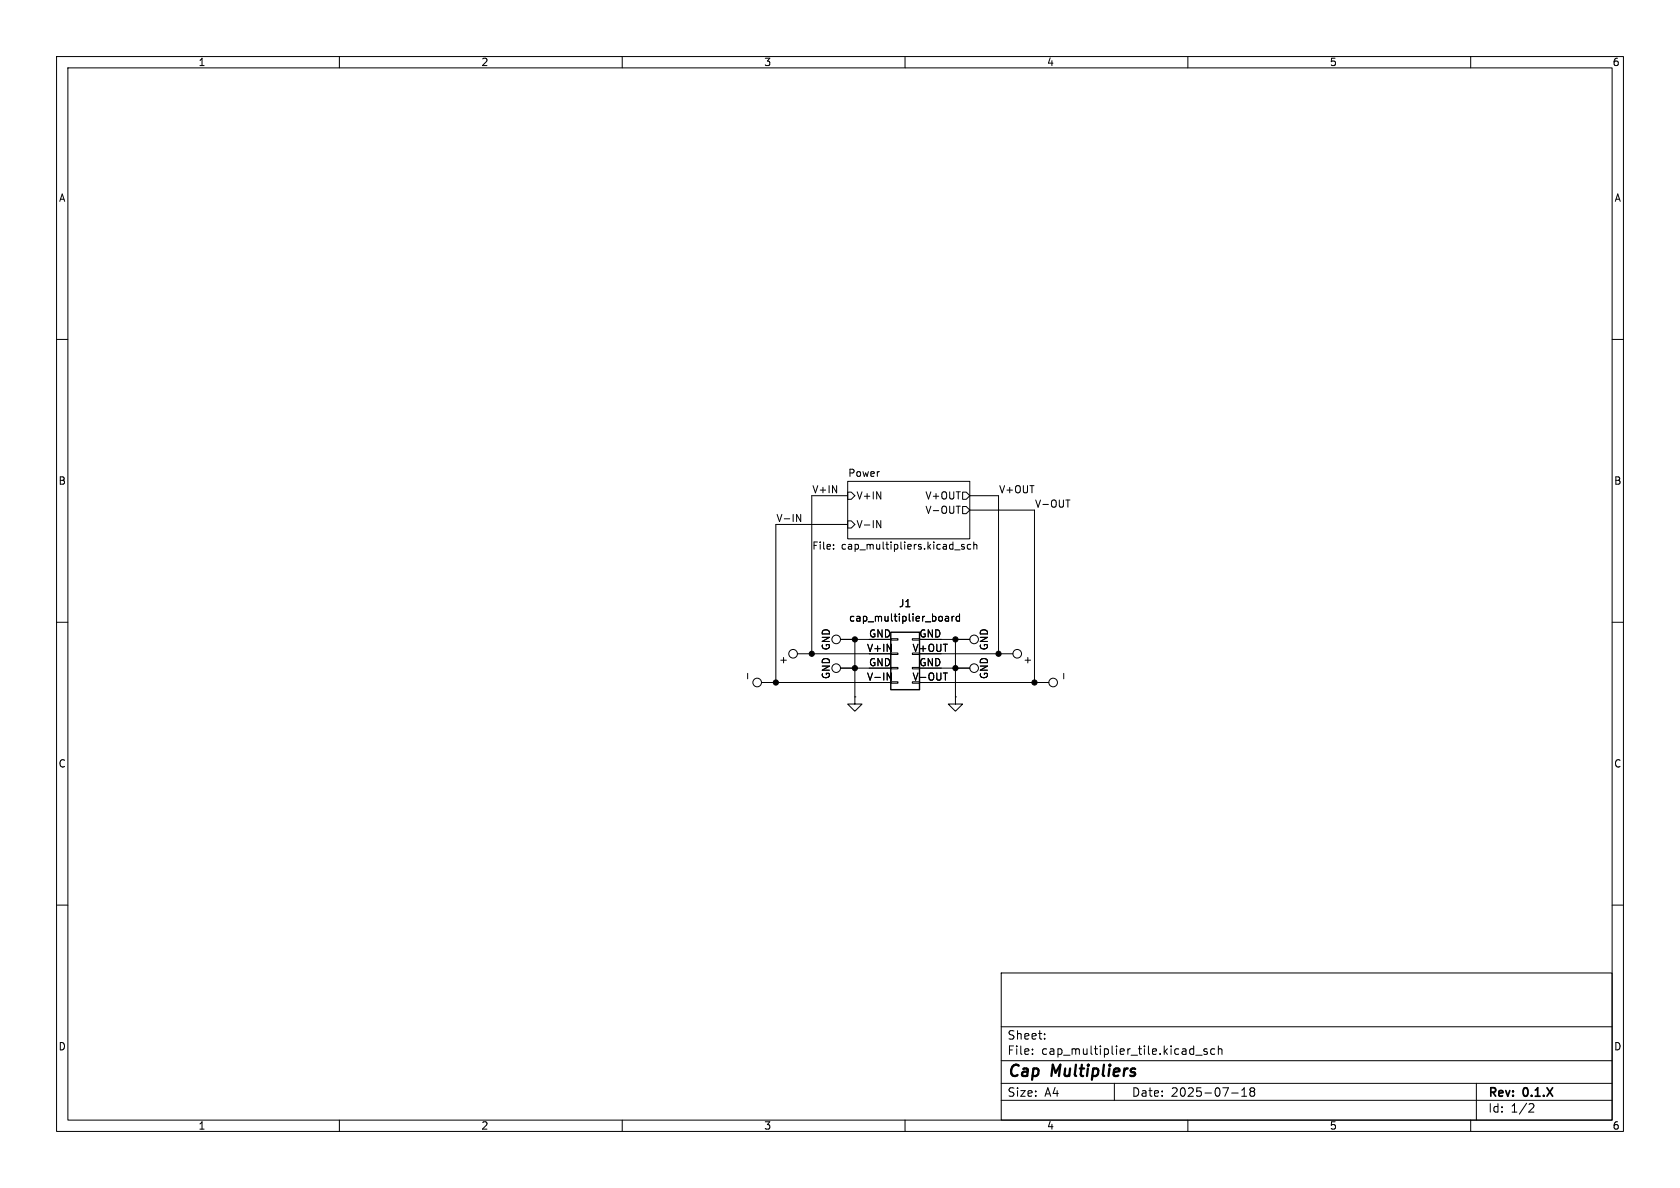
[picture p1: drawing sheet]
<svg xmlns="http://www.w3.org/2000/svg" width="297mm" height="210mm" viewBox="0 0 297 210" stroke-linecap="round" stroke-linejoin="round" font-family="sans-serif">
<g fill="none" stroke="#000" stroke-width=".18">
<path d="M10 10h277v190h-277zM12 12h273v186h-273zM60 10v2M110 10v2M160 10v2M210 10v2M260 10v2M10 60h2M285 60h2M140.8 90.9l.8 1.3v-1.3M147.4 97v.1M147.4 96.3v.1"/>
<path d="M149.9 85.1h21.5v10.2h-21.5zM149.9 87h.6l.6 .6-.6 .7h-.6zM149.9 92.1h.6l.6 .6-.6 .6h-.6zM149.9 87.6h-6.4v28M149.9 92.7h-12.7v28M155 92l.7 1.3v-1.3M168.8 97.2h.9M169 89.5h.8M170.2 87h.6l.6 .6-.6 .7h-.6zM170.2 89.5h.6l.6 .7-.6 .6h-.6zM170.5 96.3l-.3-.1-.2 .2v.2l.5 .1v.3h-.5M171.4 87.6h5.1v28"/>
<path d="M171.4 90.2h11.5v30.5M171.6 96.3l-.4-.1-.2 .3 .1 .5h.5M172.2 96.4l.1-.2 .3 .1 .1 .8M172.2 95.8v1.3M188.4 88.4h.7M10 110h2M132.2 119v1M141 115.6h16.5M148.6 118.1h8.9M148.6 113h8.9M151.1 113v10.2M156.8 119l.8 1.2v-1.2"/>
<path d="M157.5 118h1.2v.2h-1.2zM157.5 115.4h1.2v.3h-1.2zM157.5 112.9h1.2v.3h-1.2zM161.3 118h1.3v.2h-1.3zM161.3 112.9h1.3v.3h-1.3zM162.6 115.6h16.5M162.6 118.1h8.8M162.6 113h8.8M166.8 119h.7M167.2 109h.4l.1 .8M167.7 109.3h-.4l-.2 .2 .2 .3 .4-.1M168.3 109v.8"/>
<path d="M168.7 109l-.4 .2M168.9 113v10.2M169.6 109h-.3l-.3 .2 .2 .5h.4M169.6 108.5v1.3M188.1 119v1M285 110h2M134.6 120.7h22.9M151.1 123.2v1.3h1.3l-1.3 1.2-1.2-1.2h1.2M151.1 123.2h.1M157.5 120.5h1.2v.3h-1.2zM162.6 120.7h22.8M168.9 123.2v1.3h-1.3l1.3 1.2 1.3-1.2h-1.3"/>
<path d="M168.9 123.2h.1M10 160h2M177 172h108v26h-108zM285 160h2M60 198v2M110 198v2M160 198v2M177 194.5h108M177 191.5h108M177 187.5h108M177 181.5h108M182.5 186.3v.1"/>
<path d="M182.5 185.5v.1M184.7 183.6v.1M184.7 182.8v.1M197 191.5v3M210 198v2M211.4 186.5h1.1M213.4 185.5l-.4-.1-.2 .2 .1 .2 .5 .2v.3h-.6M214.7 185.5l-.4-.1-.3 .3v.4l.2 .2h.5M215.4 185.5l.2-.1 .4 .1v.9M215.4 184.9v1.5M217.7 193.2h1.2M219.5 193.8h.9"/>
<path d="M219.5 192.7l.5-.4v1.5M221.2 192.9l-.2 .3v.5l.2 .1 .5-.1 .1-.2-.1-.4-.2-.2M221.2 192.9l-.2-.2 .2-.4 .5 .1 .1 .2-.3 .3M221.2 192.9h.3M260 198v2M261 191.5v6.5M270.5 195.1l.5 .1 .2 .3-1 1.1h1"/>
<circle cx="140.2" cy="115.6" r=".76"/>
<circle cx="147.8" cy="113" r=".76"/>
<circle cx="147.8" cy="118.1" r=".76"/>
<circle cx="172.2" cy="113" r=".76"/>
<circle cx="172.2" cy="118.1" r=".76"/>
<circle cx="179.8" cy="115.6" r=".76"/>
<circle cx="133.9" cy="120.6" r=".76"/>
<circle cx="186.2" cy="120.6" r=".76"/>
</g>
<path d="M157.5 111.8h5.1v10.1h-5.1z" fill="none" stroke="#000" stroke-width=".25"/>
<g fill="#000" stroke="#000" stroke-width=".18">
<circle cx="143.5" cy="115.6" r=".46"/>
<circle cx="151.1" cy="113" r=".46"/>
<circle cx="151.1" cy="118.1" r=".46"/>
<circle cx="168.9" cy="113" r=".46"/>
<circle cx="168.9" cy="118.1" r=".46"/>
<circle cx="176.5" cy="115.6" r=".46"/>
<circle cx="137.2" cy="120.7" r=".46"/>
<circle cx="182.9" cy="120.7" r=".46"/>
</g>
<g font-size="2.8">
<text x="178" y="190.9">Cap</text>
<text x="185.9" y="190.9">Multipliers</text>
</g>
<g font-size="2.1">
<text x="178" y="184">Sheet:</text>
<text x="178" y="186.7">File:</text>
<text x="184.1" y="186.7">cap_multiplier_tile.kicad_sch</text>
<text x="178" y="194.1">Size:</text>
<text x="184.7" y="194.1">A4</text>
<text x="200" y="194.1">Date:</text>
<text x="207" y="194.1">2025-07-18</text>
<text x="263" y="194.3">Rev:</text>
<text x="263" y="196.9">Id:</text>
<text x="267.1" y="196.9">1/2</text>
<text x="269.4" y="194.3">0.1.X</text>
</g>
<g font-size="1.8">
<text x="35" y="11.9">1</text>
<text x="85" y="11.9">2</text>
<text x="135" y="11.9">3</text>
<text x="185" y="11.9">4</text>
<text x="235" y="11.9">5</text>
<text x="285" y="11.9">6</text>
<text x="10.3" y="35.9">A</text>
<text x="285.3" y="35.9">A</text>
<text x="10.3" y="85.9">B</text>
<text x="143.5" y="87.3">V+IN</text>
<text x="149.9" y="84.4">Power</text>
<text x="151.3" y="88.5">V+IN</text>
<text x="163.5" y="88.5">V+OUT</text>
<text x="176.5" y="87.3">V+OUT</text>
<text x="182.9" y="89.8">V-OUT</text>
<text x="285.3" y="85.9">B</text>
<text x="137.2" y="92.4">V-IN</text>
<text x="151.3" y="93.6">V-IN</text>
<text x="163.5" y="91">V-OUT</text>
<text x="143.5" y="97.5">File:</text>
<text x="148.7" y="97.5">cap_multipliers.kicad_sch</text>
<text x="158.8" y="107.5">J1</text>
<text x="150" y="110.1">cap_multiplier_board</text>
<text x="153.5" y="112.8">GND</text>
<text x="162.4" y="112.8">GND</text>
<text x="139.3" y="117.6" transform="rotate(-90 139.3 117.6)">+</text>
<text x="146.9" y="115.1" transform="rotate(-90 146.9 115.1)">GND</text>
<text x="153.2" y="115.3">V+IN</text>
<text x="153.5" y="117.9">GND</text>
<text x="161.2" y="115.3">V+OUT</text>
<text x="162.4" y="117.9">GND</text>
<text x="174.9" y="115.1" transform="rotate(-90 174.9 115.1)">GND</text>
<text x="182.5" y="117.6" transform="rotate(-90 182.5 117.6)">+</text>
<text x="146.9" y="120.1" transform="rotate(-90 146.9 120.1)">GND</text>
<text x="153.2" y="120.4">V-IN</text>
<text x="161.2" y="120.4">V-OUT</text>
<text x="174.9" y="120.1" transform="rotate(-90 174.9 120.1)">GND</text>
<text x="10.3" y="135.9">C</text>
<text x="285.3" y="135.9">C</text>
<text x="10.3" y="185.9">D</text>
<text x="285.3" y="185.9">D</text>
<text x="35" y="199.9">1</text>
<text x="85" y="199.9">2</text>
<text x="135" y="199.9">3</text>
<text x="185" y="199.9">4</text>
<text x="235" y="199.9">5</text>
<text x="285" y="199.9">6</text>
</g>
</svg>
